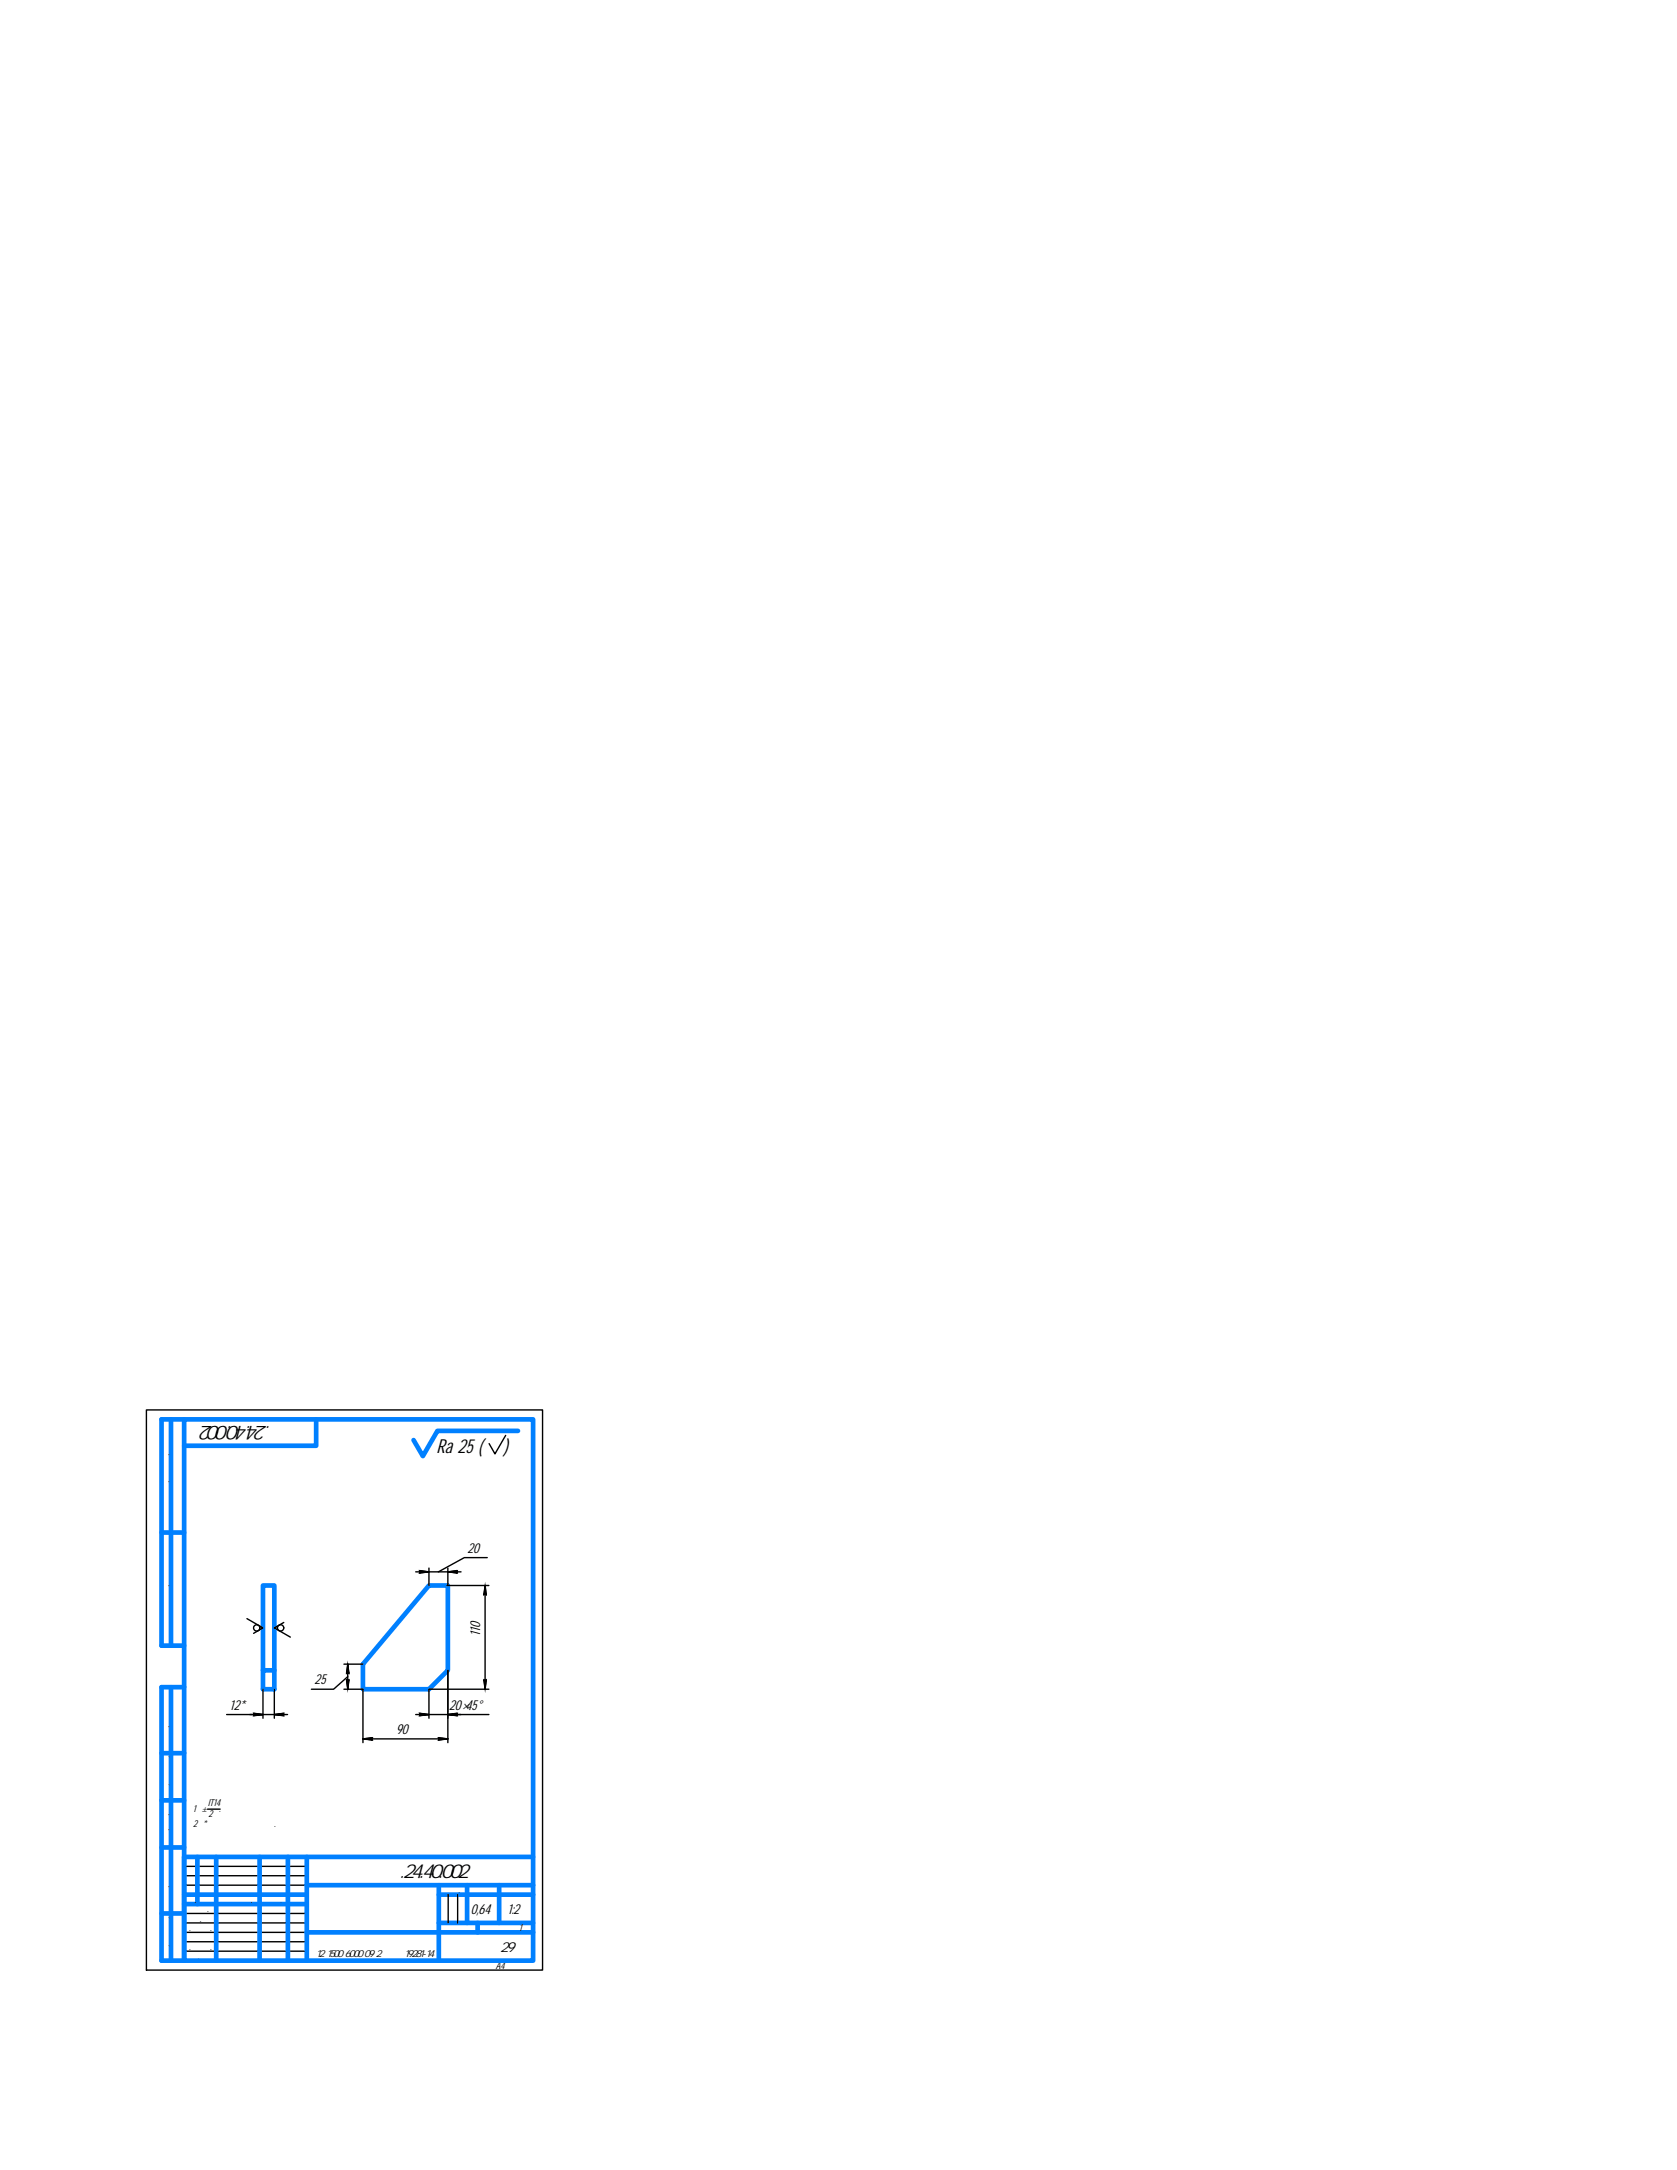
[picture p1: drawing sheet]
<svg xmlns="http://www.w3.org/2000/svg" width="216mm" height="279mm" viewBox="0 0 216 279" stroke-linecap="round" stroke-linejoin="round" font-family="sans-serif">
<g fill="none" stroke="#0080ff" stroke-width=".6">
<path d="M20.8 197.3h2.9M22 182.8v29.1M23.7 182.8h44.9v69.6h-44.9zM23.7 182.8h-2.9v29.1h2.9M40.7 182.8v3.4h-17M66.7 184.2h-10.4l-1.9 3.3-1.2-2.1M22 217.2v35.2M23.7 217.2h-2.9v35.2h2.9M33.9 215.1v-11h1.4v11M33.9 215.1h1.4v2.4h-1.4zM55.2 204.1h2.5v11l-2.5 2.4h-8.5v-3.2zM20.8 237.9h2.9"/>
<path d="M20.8 231.8h2.9M20.8 225.7h2.9M25.4 239.1v6.1M27.8 239.1v13.3M33.4 239.1v13.3M37.1 239.1v13.3M39.5 239.1v13.3M68.6 239.1h-44.9v13.3M20.8 246.4h2.9M23.7 243.9h15.8M23.7 245.2h15.8M39.5 248.8h29.1"/>
<path d="M39.5 242.7h29.1M56.5 243.9h12.1M56.5 242.7v9.7M56.5 247.6h12.1M60.1 242.7v4.9M61.5 247.6v1.2M64.3 242.7v4.9"/>
</g>
<path d="M60.3 198.6v1.7M29.7 218.8v1.7M40.6 215.5v1.8M57.9 218.7v1.8M60.5 210.6h1.7M51.1 221.9v1.7" fill="none" stroke="#fff" stroke-width=".13"/>
<g fill="#fff" stroke="#fff" stroke-width=".13">
<path d="M51.1 223.6h1.9v-1.7zM51.1 221.9h1.9l-1.9 1.7z"/>
<path d="M57.9 220.5h4.4v-1.8zM57.9 218.7h4.4l-4.4 1.8z"/>
<path d="M60.5 208.4l1.7 2.2v-2.2zM60.5 208.4l1.7 2.2h-1.7z"/>
<path d="M60.3 200.3h1.9v-1.7zM60.3 198.6h1.9l-1.9 1.7z"/>
<path d="M40.6 217.3h1.8v-1.8zM40.6 215.5h1.8l-1.8 1.8z"/>
<path d="M29.7 220.5h2.4v-1.7zM29.7 218.8h2.4l-2.4 1.7z"/>
</g>
<g fill="none" stroke="#000" stroke-width=".18">
<path d="M18.8 181.5h51v72.2h-51zM65.1 184.8l-1.4 2.4-.7-1.3M31.8 208.4l2.1 1.2-1.3 .7M33.9 217.5v3.7M35.3 217.5v3.7M36.5 208.9l-1.2 .7 2.1 1.2M44.3 217.5h2.4v6.9M44.3 214.3h2.4M44.6 216.3l.2 .1 .1-.1-.1 1.2zM44.8 214.3l.1 1.2-.1-.1-.2 .1zM44.8 215.9l-1.9 1.6h-2.8M44.8 214.3v3.2"/>
<path d="M53.5 202.4h1.7l-1.2 .1 .1-.1-.1-.2 1.2 .2h2.5l1.2 .1-.2-.1 .2-.2-1.2 .2h1.7M55.2 201.9v2.2M57.5 204.1h5.4M57.7 201.9v2.2M57.7 215.1v9.3M62.3 216.3l.2 .1 .1-.1-.1 1.2zM62.5 204.1l.1 1.2-.1-.1-.2 .1zM62.5 204.1v13.4M62.7 200.6h-2.9l-3.4 1.8M62.9 217.5h-7.7v3.7M26.7 232.9h1.6M29.2 220.8h6.1l1.2 .1-.1-.1 .1-.2-1.2 .2h1.7"/>
<path d="M32.2 220.8h1.7l-1.3 .1 .2-.1-.2-.2 1.3 .2M46.7 223.9l1.2-.2-.1 .2 .1 .1zM46.7 223.9h11M53.5 220.8h1.7l-1.2 .1 .1-.1-.1-.2 1.2 .2h7.7M56.4 223.7l1.3 .2-1.3 .1 .2-.1zM57.7 220.8l1.2 .1-.2-.1 .2-.2-1.2 .2h1.7M23.7 241.5h15.8M23.7 242.7h15.8M23.7 246.4h15.8M23.7 247.6h15.8M23.7 248.8h15.8M23.7 250h15.8"/>
<path d="M23.7 251.2h15.8M23.7 240.3h15.8M57.7 243.9v3.7M58.9 243.9v3.7"/>
<circle cx="33.1" cy="209.6" r=".4"/>
<circle cx="36.1" cy="209.6" r=".41"/>
</g>
<g fill="#000" stroke="#000" stroke-width=".13">
<path d="M44.6 216.3l.2 .1h-.2zM44.6 215.4h.2l-.2 .1zM44.6 216.4h.3l-.1 1.1zM44.8 214.3l.1 1.1h-.3zM44.8 215.4h.1v.1zM44.8 216.4l.1-.1v.1zM62.3 216.3l.2 .1h-.2zM62.3 216.4h.3l-.1 1.1zM62.3 205.2h.2l-.2 .1zM62.5 204.1l.1 1.1h-.3zM62.5 205.2h.1v.1zM62.5 216.4l.1-.1v.1z"/>
<path d="M54 202.2l1.2 .2h-1.1zM54.1 202.4l-.1 .1 1.2-.1z"/>
<path d="M57.7 202.4l1.2-.2-.2 .2zM57.7 202.4l1.2 .1-.2-.1z"/>
<path d="M32.6 220.6l1.3 .2h-1.1zM32.8 220.8l-.2 .1 1.3-.1z"/>
<path d="M35.3 220.8l1.2-.2-.1 .2zM35.3 220.8l1.2 .1-.1-.1z"/>
<path d="M46.7 223.9l1.2-.2-.1 .2zM46.7 223.9l1.2 .1-.1-.1z"/>
<path d="M54 220.6l1.2 .2h-1.1zM54.1 220.8l-.1 .1 1.2-.1z"/>
<path d="M56.4 223.7l1.3 .2h-1.1zM56.6 223.9l-.2 .1 1.3-.1z"/>
<path d="M57.7 220.8l1.2-.2-.2 .2zM57.7 220.8l1.2 .1-.2-.1z"/>
</g>
<g font-size="2.6">
<text x="39.1" y="183.6" transform="rotate(-180 39.1 183.6)">МТСП.24.40.002</text>
<text x="56.2" y="187.1">Ra 25 (</text>
<text x="64.8" y="187.1">)</text>
<text x="47.2" y="241.8">МТСП.24.40.002</text>
</g>
<g font-size="1.8">
<text x="60.2" y="199.9">20</text>
<text x="61.8" y="210.7" transform="rotate(-90 61.8 210.7)">110</text>
<text x="29.6" y="220.1">12*</text>
<text x="40.5" y="216.9">25</text>
<text x="57.8" y="220.1">20×45°</text>
<text x="51" y="223.3">90</text>
<text x="58.5" y="251.3">МехТрест29</text>
<text x="60.6" y="246.4">0,64</text>
<text x="65.4" y="246.4">1:2</text>
</g>
<g font-size="1.3">
<text x="21.8" y="192.9" transform="rotate(-90 21.8 192.9)">Перв. примен.</text>
<text x="21.8" y="206.7" transform="rotate(-90 21.8 206.7)">Справ. №</text>
<text x="21.8" y="224.4" transform="rotate(-90 21.8 224.4)">Подп. и дата</text>
<text x="21.8" y="231.5" transform="rotate(-90 21.8 231.5)">Инв. № дубл.</text>
<text x="24.9" y="233.4">1 ±</text>
<text x="26.8" y="232.6">IT14</text>
<text x="26.8" y="234">2</text>
<text x="28.2" y="233.4">.</text>
<text x="21.8" y="237.7" transform="rotate(-90 21.8 237.7)">Взам. инв. №</text>
<text x="24.9" y="235.2">2 * Размер для справок.</text>
<text x="21.8" y="245" transform="rotate(-90 21.8 245)">Подп. и дата</text>
<text x="23.8" y="245">Изм.</text>
<text x="25.5" y="245">Лист</text>
<text x="28.7" y="245">№ докум.</text>
<text x="34.1" y="245">Подп.</text>
<text x="37.2" y="245">Дата</text>
<text x="57.3" y="243.8">Лит.</text>
<text x="60.7" y="243.8">Масса</text>
<text x="64.3" y="243.8">Масштаб</text>
<text x="23.8" y="246.2">Разраб.</text>
<text x="23.8" y="247.4">Пров.</text>
<text x="23.8" y="248.6">Т.контр.</text>
<text x="23.8" y="251">Н.контр.</text>
<text x="27.9" y="246.2">Иванов</text>
<text x="40.7" y="251.9">12х1500х6000 09Г2С ГОСТ 19281-14</text>
<text x="66.8" y="248.6">1</text>
<text x="21.8" y="252.1" transform="rotate(-90 21.8 252.1)">Инв. № подл.</text>
<text x="23.8" y="252.3">Утв.</text>
<text x="42" y="253.5">Копировал</text>
<text x="59" y="253.5">Формат</text>
<text x="63.8" y="253.5">A4</text>
</g>
</svg>
